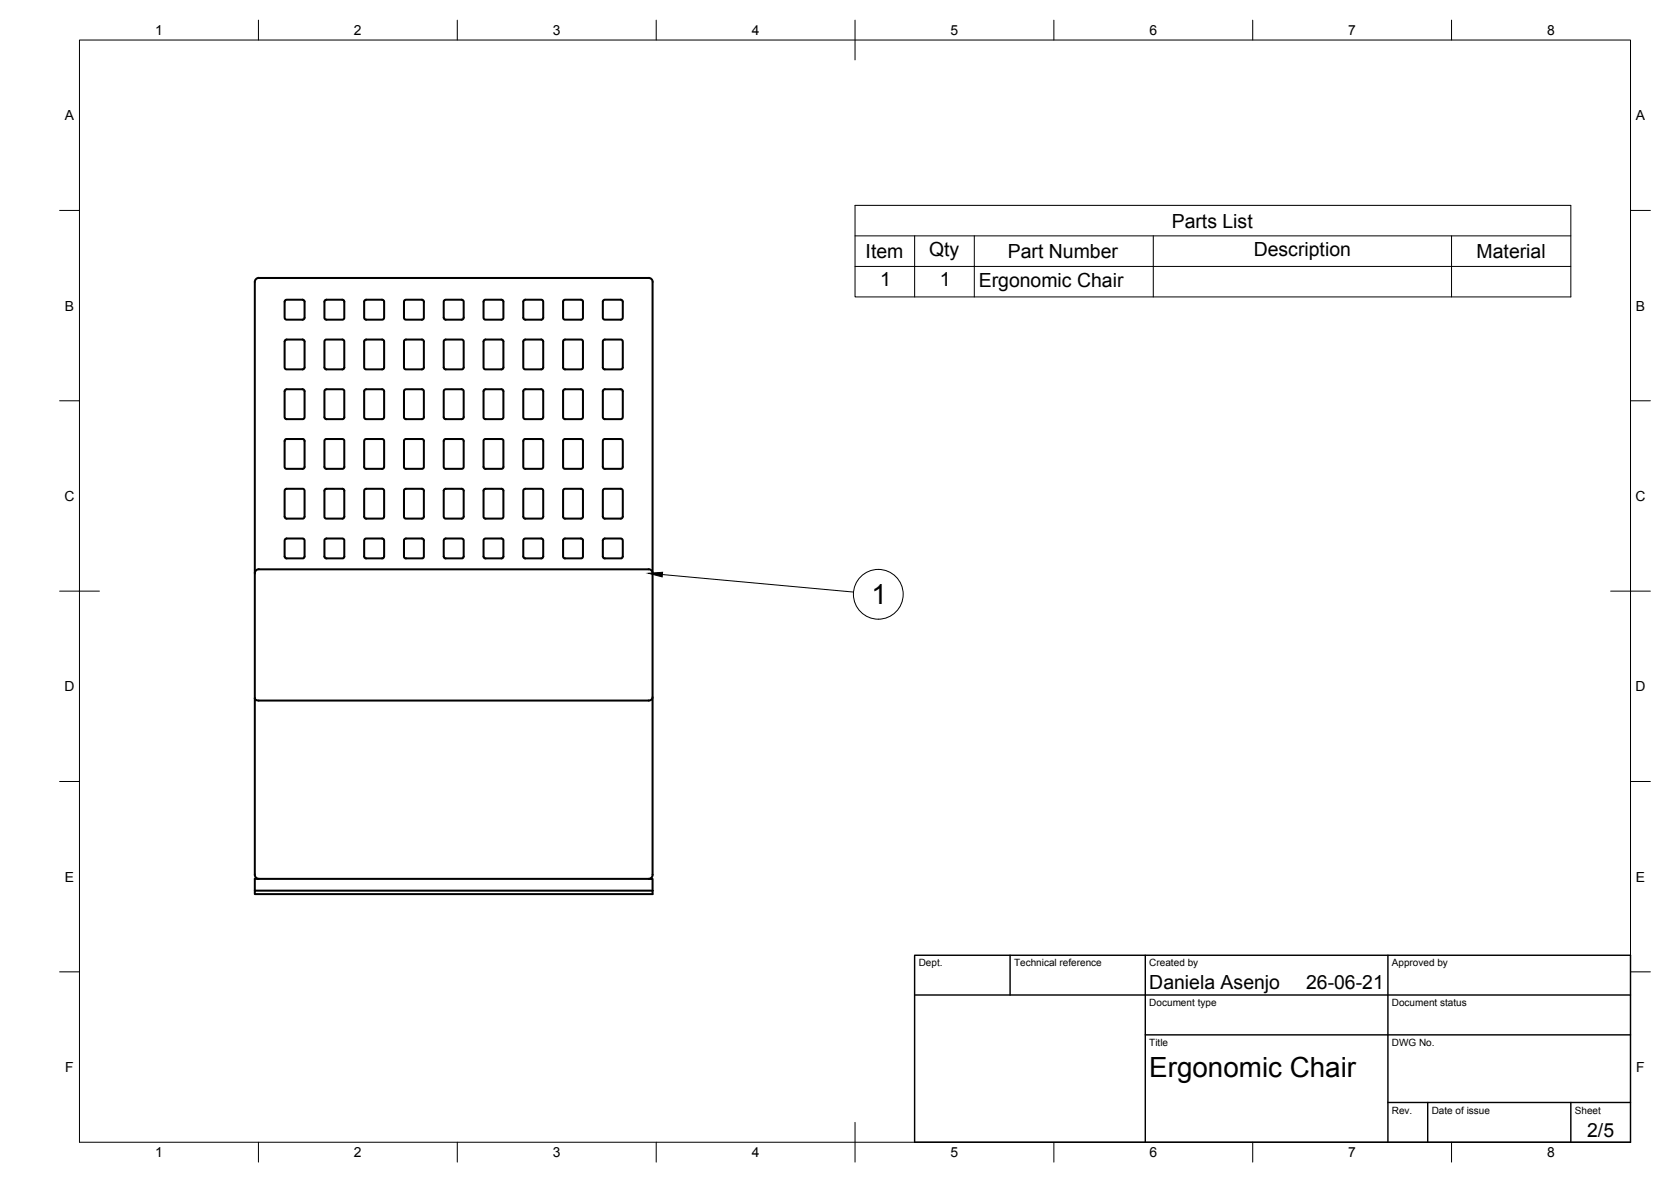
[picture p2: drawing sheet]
<svg xmlns="http://www.w3.org/2000/svg" width="420mm" height="297mm" viewBox="0 0 420 297" stroke-linecap="round" stroke-linejoin="round" font-family="sans-serif">
<!-- layer: Visible -->
<g fill="none" stroke="#000" stroke-width=".51">
<path d="M71.6 75.6l.5-.3 4.3 .1 .2 .4-.1 4.3-.4 .2h-4.1l-.3-.1-.1-.4zM81.7 75.4l4.4-.1 .4 .2 .1 4.4-.2 .3-4.4 .1-.3-.2-.1-4.4zM91.7 75.6l.4-.3 4.3 .1 .2 .4v4.1l-.2 .3-.3 .1h-4.1l-.3-.1-.1-.4zM101.7 75.4l4.4-.1 .4 .2 .1 4.4-.2 .3-4.4 .1-.3-.2-.1-4.4zM111.7 75.6l.4-.3 4.3 .1 .2 .4v4.1l-.2 .3-.3 .1h-4.1l-.3-.1-.1-.3zM121.8 75.4l4.3-.1 .4 .2 .1 4.4-.2 .3-4.4 .1-.3-.2-.1-4.4zM131.7 75.6l.4-.3 4.3 .1 .2 .4v4l-.2 .4-.3 .1h-4.1l-.3-.1-.1-.3zM141.7 75.5l.4-.2 4.3 .1 .2 .3-.1 4.4-.4 .2-4.3-.1-.2-.3zM151.7 75.6l.4-.3 4.3 .1 .2 .4v4l-.2 .4-.3 .1h-4.1l-.3-.1-.1-.3zM163.1 69.9l-98-.1a1.18 1.18 0 0 0-1 1.7v104M163.1 69.8a1.01 1.01 0 0 1 1 1M164.1 70.9v149.1l-.3 .6-.7 .3"/>
<path d="M71.6 98.1l.5-.3h4l.4 .3 .1 6.8-.3 .4h-4.3l-.3-.2zM71.7 85.5l.3-.2h4.2l.3 .2 .1 6.9-.2 .3-4.4 .1-.3-.2-.1-6.8zM81.7 85.5l.3-.2h4.2l.3 .3 .1 6.8-.2 .3-4.4 .1-.3-.1-.1-.3zM81.7 98l.4-.2h4l.4 .3 .1 6.8-.3 .4h-4.3l-.4-.2zM91.7 98.1l.4-.3h4l.4 .3 .1 6.8-.3 .4h-4.3l-.3-.2zM91.7 85.5l.3-.2h4.2l.3 .2 .1 6.9-.2 .3-4.4 .1-.3-.2-.1-6.8zM101.7 85.5l.3-.2h4.2l.3 .2 .1 6.9-.2 .3-4.4 .1-.4-.3zM101.7 98l.4-.2h4l.4 .3 .1 6.8-.3 .4h-4.3l-.4-.2zM111.7 98.1l.4-.3h4l.4 .3 .1 6.8-.3 .4h-4.3l-.3-.2zM111.7 85.5l.3-.2h4.2l.3 .2 .1 6.9-.2 .3-4.4 .1-.3-.2zM121.7 85.5l.3-.2h4.2l.3 .2 .1 6.9-.2 .3-4.4 .1-.4-.3zM121.7 98l.4-.2h4l.4 .3 .1 6.8-.3 .4h-4.3l-.4-.2z"/>
<path d="M131.7 98.1l.4-.3h4l.4 .3 .1 6.7-.3 .5h-4.3l-.3-.2zM131.7 85.5l.3-.2h4.2l.3 .3 .1 6.7-.2 .4-4.4 .1-.3-.2zM141.7 98l.4-.2h4l.4 .3 .1 6.8-.3 .4h-4.3l-.4-.2zM141.7 85.5l.3-.2h4.2l.3 .2 .1 6.9-.2 .3-4.4 .1-.4-.3zM151.7 98.1l.4-.3h4l.4 .3 .1 6.7-.3 .5h-4.3l-.3-.2zM151.7 85.5l.3-.2h4.2l.3 .3 .1 6.7-.2 .4-4.4 .1-.3-.2zM71.7 110.5l.3-.2h4.1l.4 .2 .1 6.9-.2 .3-4.4 .1-.3-.2zM81.6 110.6l.4-.3h4.1l.4 .3 .1 6.8-.2 .3-4.4 .1-.4-.2zM91.7 110.5l.3-.2h4.1l.4 .2 .1 6.9-.2 .3-4.4 .1-.3-.2zM101.6 110.6l.4-.3h4.1l.4 .3 .1 6.8-.2 .3-4.4 .1-.4-.2zM111.7 110.5l.3-.2h4.1l.4 .2 .1 6.9-.2 .3-4.4 .1-.3-.2zM121.6 110.6l.4-.3h4.1l.4 .3 .1 6.8-.2 .3-4.4 .1-.4-.2z"/>
<path d="M131.7 110.5l.3-.2h4.1l.4 .2 .1 6.9-.2 .3-4.4 .1-.3-.2zM141.7 110.5l.3-.2h4.1l.4 .3 .1 6.8-.2 .3-4.4 .1-.4-.2zM151.7 110.5l.3-.2h4.1l.4 .2 .1 6.8-.2 .4-4.4 .1-.3-.2zM71.7 135.5l.3-.2 4.4 .1 .2 .4v4.1l-.2 .3-4.6 .1-.2-.5zM71.8 122.9l4.4-.1 .3 .2 .1 6.9-.3 .4h-4.3l-.3-.1-.1-6.9zM81.7 123l.3-.2h4.2l.3 .2 .1 6.9-.3 .4h-4.3l-.3-.2zM81.8 135.4l4.4-.1 .3 .2 .1 4.4-.2 .3-4.4 .1-.3-.1-.1-4.5zM91.7 135.5l.3-.2 4.4 .1 .2 .4v4.1l-.2 .3-.2 .1-4.5-.1-.1-.3zM91.8 122.9l4.4-.1 .3 .2 .1 6.9-.3 .4h-4.3l-.3-.1-.1-6.9zM101.7 135.5l.3-.2 4.4 .1 .2 .3-.1 4.5-.3 .1-4.5-.1-.1-.3zM101.7 123l.3-.2h4.2l.3 .3 .1 6.8-.3 .4h-4.3l-.3-.2zM111.7 135.5l.3-.2 4.4 .1 .2 .4v4.1l-.2 .3-.2 .1-4.5-.1-.1-.3z"/>
<path d="M111.7 123l.3-.2h4.2l.3 .2 .1 6.9-.3 .4h-4.3l-.3-.1-.1-.3zM121.7 135.5l.3-.2 4.4 .1 .2 .3-.1 4.5-.3 .1-4.5-.1-.1-.3zM121.7 123l.3-.2h4.2l.3 .3 .1 6.8-.3 .4h-4.3l-.3-.2zM131.7 135.5l.3-.2h4.2l.3 .2 .1 4.4-.2 .4-4.7-.1-.1-.3zM131.7 123l.3-.2h4.2l.3 .2 .1 6.9-.3 .4h-4.3l-.3-.1-.1-.3zM141.7 135.5l.3-.2 4.4 .1 .2 .3-.1 4.5-.3 .1-4.5-.1-.1-.3zM141.7 123l.3-.2h4.2l.3 .3 .1 6.8-.3 .4h-4.3l-.3-.2zM151.7 135.5l.3-.2h4.2l.3 .2 .1 4.3-.2 .5-4.7-.1-.1-.3zM151.7 123l.3-.2h4.2l.3 .2 .1 6.8-.3 .5h-4.3l-.3-.1-.1-.3zM163.1 143.1h-98a1.01 1.01 0 0 0-1 1M163.1 143.1a1.01 1.01 0 0 1 1 1M64.1 175.5v44a1.1 1.1 0 0 0 1 1.4"/>
<path d="M164.1 175.2a.95 .95 0 0 1-1 .9h-98.2l-.6-.3-.2-.3M64.1 223.8h100v.9h-100zM64.1 223.8v-2.9h100v2.9"/>
</g>
<!-- layer: Border -->
<g fill="none" stroke="#000" stroke-width=".25">
<path d="M20 10.1h390v276.9h-390zM65 5.1v5M115 5.1v5M165 5.1v5M215 5.1v10M265 5.1v5M315 5.1v5M365 5.1v5M15 52.9h5M410 52.9h5M15 100.7h5M410 100.7h5"/>
<path d="M15 148.6h10M405 148.6h10M15 196.4h5M410 196.4h5M15 244.2h5M410 244.2h5M65 287v5M115 287v5M165 287v5M215 282.1v9.9M265 287v5M315 287v5"/>
<path d="M365 287v5"/>
</g>
<!-- layer: TitleBlock -->
<path d="M230 240.1h180v46.9h-180zM230 250h180M254 240.1v9.9M288 240.1v46.9M349 240.1v46.9M288 260.1h122M349 277.1h61M359 277.1v9.9M395 277.1v9.9" fill="none" stroke="#000" stroke-width=".36"/>
<!-- layer: BOM -->
<g fill="none" stroke="#000" stroke-width=".25">
<path d="M215 51.6h180v23h-180zM215 59.3h180M230 59.3v15.3M245 59.3v15.3M290 59.3v15.3M365 59.3v15.3M215 67h180M166.6 144.4l48 4.4"/>
<circle cx="220.8" cy="149.3" r="6.3"/>
</g>
<path d="M163.1 144.1l3.5-.3-.1 1.2z" fill="#000" stroke="#000" stroke-width=".25"/>
<g font-size="7">
<text x="219.1" y="151.9">1</text>
<text x="289" y="270.6">Ergonomic Chair</text>
</g>
<g font-size="4.9">
<text x="294.6" y="57.2">Parts List</text>
<text x="217.7" y="64.8">Item</text>
<text x="233.6" y="64.4">Qty</text>
<text x="253.4" y="64.8">Part Number</text>
<text x="315.2" y="64.4">Description</text>
<text x="371.3" y="64.8">Material</text>
<text x="221.3" y="72">1</text>
<text x="236.3" y="72">1</text>
<text x="246.1" y="72">Ergonomic Chair</text>
<text x="289" y="248.5">Daniela Asenjo</text>
<text x="328.4" y="248.5">26-06-21</text>
<text x="399.1" y="285.7">2/5</text>
</g>
<g font-size="3.5">
<text x="39" y="8.8">1</text>
<text x="89" y="8.8">2</text>
<text x="139" y="8.8">3</text>
<text x="189" y="8.8">4</text>
<text x="239" y="8.8">5</text>
<text x="289" y="8.8">6</text>
<text x="339" y="8.8">7</text>
<text x="389" y="8.8">8</text>
<text x="16.3" y="30.2">A</text>
<text x="411.3" y="30.2">A</text>
<text x="16.3" y="78">B</text>
<text x="411.3" y="78">B</text>
<text x="16.2" y="125.9">C</text>
<text x="411.2" y="125.9">C</text>
<text x="16.2" y="173.7">D</text>
<text x="411.2" y="173.7">D</text>
<text x="16.3" y="221.6">E</text>
<text x="411.3" y="221.6">E</text>
<text x="16.4" y="269.4">F</text>
<text x="411.4" y="269.4">F</text>
<text x="39" y="290.8">1</text>
<text x="89" y="290.8">2</text>
<text x="139" y="290.8">3</text>
<text x="189" y="290.8">4</text>
<text x="239" y="290.8">5</text>
<text x="289" y="290.8">6</text>
<text x="339" y="290.8">7</text>
<text x="389" y="290.8">8</text>
</g>
<g font-size="2.5">
<text x="231" y="242.9">Dept.</text>
<text x="255" y="242.9">Technical reference</text>
<text x="289" y="242.9">Created by</text>
<text x="350" y="242.9">Approved by</text>
<text x="289" y="252.8">Document type</text>
<text x="350" y="252.8">Document status</text>
<text x="289" y="262.9">Title</text>
<text x="350" y="262.9">DWG No.</text>
<text x="350" y="279.9">Rev.</text>
<text x="360" y="279.9">Date of issue</text>
<text x="396" y="279.9">Sheet</text>
</g>
</svg>
